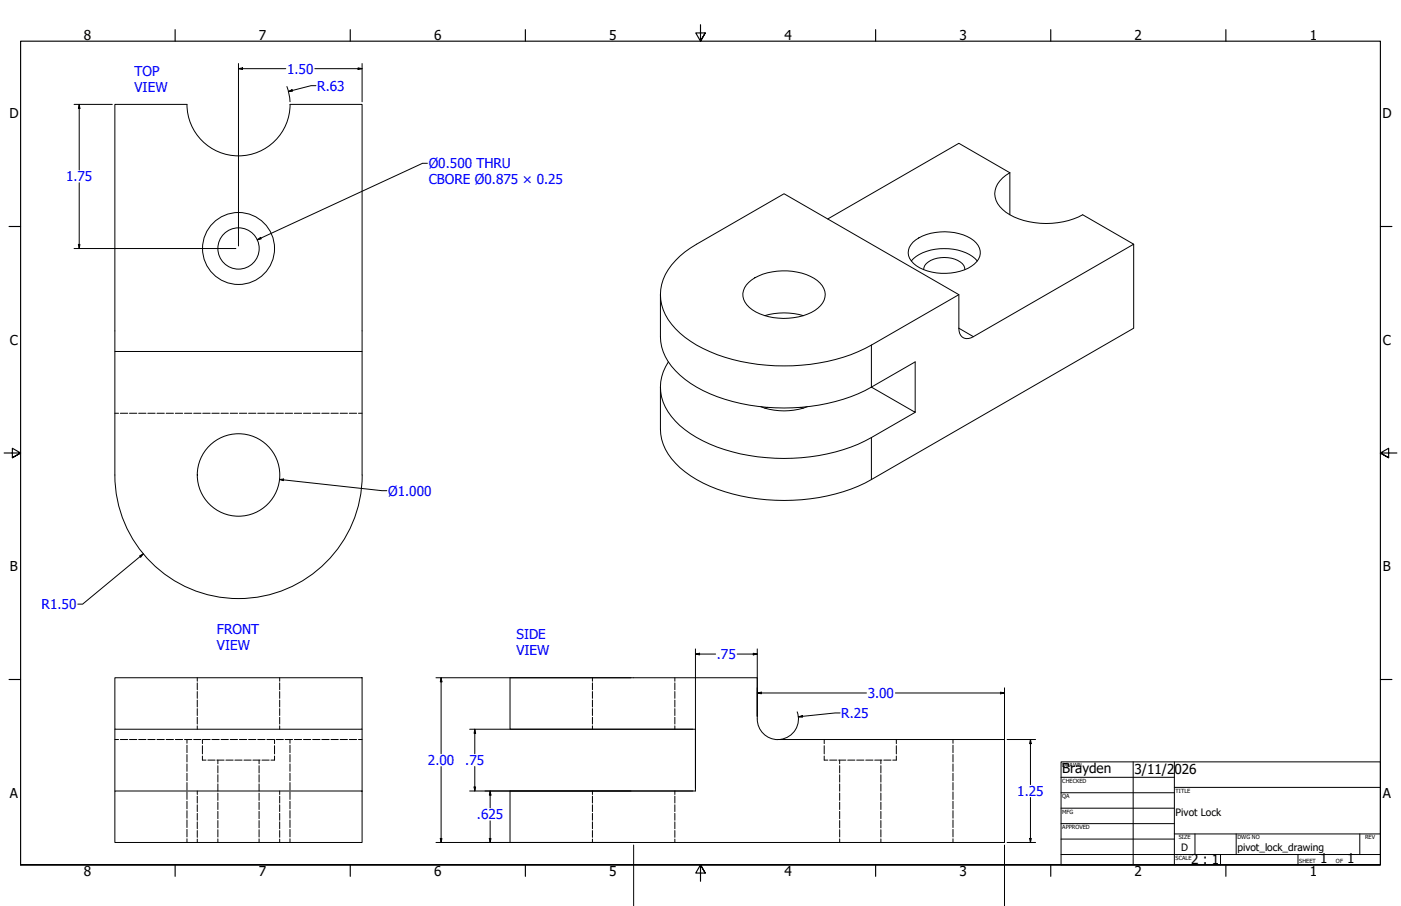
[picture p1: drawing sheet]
<svg xmlns="http://www.w3.org/2000/svg" width="864mm" height="559mm" viewBox="0 0 864 559" stroke-linecap="round" stroke-linejoin="round" font-family="sans-serif">
<!-- layer: Hidden (ANSI) -->
<g fill="none" stroke="#000" stroke-width=".62">
<path d="M71 255h2M74 255h5M80 255h4M85 255h5M91 255h5M97 255h4M102 255h5M108 255h5M114 255h4M119 255h5M125 255h5M131 255h4"/>
<path d="M136 255h5M142 255h4M148 255h4M153 255h5M159 255h4M165 255h4M170 255h5M176 255h4M181 255h5M187 255h5M193 255h4M198 255h5"/>
<path d="M204 255h5M210 255h4M215 255h5M221 255h2M122 418v2M172 418v2M365 418v2M416 418v2M122 421v4M122 427v4M122 432v4M122 437v4"/>
<path d="M172 421v4M172 427v4M172 432v4M172 437v4M365 421v4M365 427v4M365 432v4M365 437v4M416 421v4M416 427v4M416 432v4M416 437v4"/>
<path d="M71 456h2M74 456h5M80 456h4M85 456h5M91 456h5M97 456h4M102 456h5M108 456h5M114 456h4M115 456v2M115 460v4M119 456h5"/>
<path d="M122 442v5M122 448v2M125 456v3M125 460v5M125 456h5M131 456h4M136 456h5M142 456h4M148 456h4M153 456h5M159 456h4M165 456h4"/>
<path d="M169 456v3M169 460v5M170 456h5M172 442v5M172 448v2M176 456h4M179 456v2M179 460v4M181 456h5M187 456h5M193 456h4M198 456h5"/>
<path d="M204 456h5M210 456h4M215 456h5M221 456h2M365 442v5M365 448v2M416 442v5M416 448v2M508 456v3M508 460v5M553 456v3M553 460v5"/>
<path d="M587 456v2M587 460v4M115 465v5M115 471v5M115 477v5M125 466v3h2M128 469h5M134 469h4M134 469v2M134 472v5M134 478v4M139 469h5"/>
<path d="M145 469h4M150 469h5M156 469h4M160 469v2M160 472v5M160 478v4M161 469h5M169 466v3h-2M179 465v5M179 471v5M179 477v5M508 466v3h2"/>
<path d="M511 469h5M517 469h4M518 469v2M518 472v5M518 478v4M523 469h4M528 469h5M534 469h4M539 469h5M543 469v2M543 472v5M543 478v4"/>
<path d="M545 469h4M553 466v3h-3M587 465v5M587 471v5M587 477v5M115 483v4M115 488v5M115 494v5M115 500v5M122 488v2M122 491v4M122 496v5"/>
<path d="M134 483v5M134 489v5M134 495v4M160 483v5M160 489v5M160 495v4M172 488v2M172 491v4M172 496v5M179 483v4M179 488v5M179 494v5"/>
<path d="M179 500v5M365 488v2M365 491v4M365 496v5M416 488v2M416 491v4M416 496v5M518 483v5M518 489v5M518 495v4M543 483v5M543 489v5"/>
<path d="M543 495v4M587 483v4M587 488v5M587 494v5M587 500v5M115 506v4M115 512v4M115 517v3M122 502v4M122 507v4M122 512v4M122 518v2"/>
<path d="M134 500v5M134 506v5M134 512v4M134 517v3M160 500v5M160 506v5M160 512v4M160 517v3M172 502v4M172 507v4M172 512v4M172 518v2"/>
<path d="M179 506v4M179 512v4M179 517v3M365 502v4M365 507v4M365 512v4M365 518v2M416 502v4M416 507v4M416 512v4M416 518v2M518 500v5"/>
<path d="M518 506v5M518 512v4M518 517v3M543 500v5M543 506v5M543 512v4M543 517v3M587 506v4M587 512v4M587 517v3"/>
</g>
<!-- layer: Visible (ANSI) -->
<g fill="none" stroke="#000" stroke-width=".62">
<path d="M622 107a14 14 0 0 0-8 17 29 29 0 0 0 24 13 49 49 0 0 0 29-5l32 19-99 57a5 5 0 0 1-6 0 5 5 0 0 1-3-6v-20l-108-62-54 31a40 40 0 0 0-22 28 33 33 0 0 0 15 29 107 107 0 0 0 72 17 105 105 0 0 0 43-12l54-31M622 107l-31-19-81 47M622 107v25M563 149a32 32 0 0 1 39 1 9 9 0 0 1-3 14 33 33 0 0 1-36-2 8 8 0 0 1 0-13zM699 151v51l-162 94a119 119 0 0 1-108 0 40 40 0 0 1-22-28v-29M462 174a37 37 0 0 1 43 1 10 10 0 0 1-3 16 38 38 0 0 1-40-1 10 10 0 0 1 0-16zM562 161a30 30 0 0 1 31-6l5 2 4 4M569 166a10 10 0 0 1 11-7 15 15 0 0 1 14 5l1 2M407 182v26a36 36 0 0 0 19 28 116 116 0 0 0 84 13l15-4 12-6M471 195a42 42 0 0 1 24 0M71 217h152v76a76 76 0 0 1-76 76 76 76 0 0 1-76-76zM71 217v-153h44a32 32 0 0 0 32 32 32 32 0 0 0 32-32h44v153"/>
<path d="M412 223a28 28 0 0 0 4 37 87 87 0 0 0 56 22 115 115 0 0 0 65-12l27-16M537 239l27-16v31zM469 251a41 41 0 0 0 29 0M473 251l-2 1M493 251l2 1M71 418h152v32h-152zM71 450v38M223 450v38M479 456h140v64h-305v-32h115v-38h-115v-32h153v25a13 13 0 0 0 13 13M71 488h152v32h-152z"/>
<circle cx="147" cy="153" r="13"/>
<circle cx="147" cy="153" r="22"/>
<circle cx="147" cy="293" r="25"/>
</g>
<!-- layer: Visible Narrow (ANSI) -->
<path d="M537 213v26M591 202l9 6M537 270v26" fill="none" stroke="#000" stroke-width=".62"/>
<!-- layer: Border (ANSI) -->
<g fill="none" stroke="#000" stroke-width=".7">
<path d="M108 18v7M216 18v7M324 18v7M432 15v10l-3-5h6l-3 5 3-5M540 18v7M648 18v7M756 18v7M6 140h7M851 140h7M3 279h10l-5-3v6l5-3-5 3M861 279h-10l5-3v6l-5-3 5 3M6 419h7"/>
<path d="M851 419h7M13 533v-508h838v508h-838h838M108 533v8M216 533v8M324 533v8M435 538l-3-5 3 5h-6l3-5v11M540 533v8M648 533v8M756 533v8"/>
</g>
<!-- layer: Title (ANSI) -->
<g fill="none" stroke="#000" stroke-width=".62">
<path d="M654 470h197v63h-197zM654 479h70M698 470v63M724 470v63M654 489h70M654 498h70M724 486h127M654 508h70M654 518h70M724 514h127M737 514v13M762 514v13"/>
<path d="M838 514v13M654 527h197M752 527v6M800 527v6"/>
</g>
<!-- layer: Dimension (ANSI) -->
<g fill="none" stroke="#000" stroke-width=".62">
<path d="M147 39v113M223 39v24M147 42h2v1zM147 42h29M177 53l2 10M178 56l2-1v1zM194 42h29M195 53h-3l-14 3M221 42h2l-2 1zM46 64h23M49 64v3h-1zM49 64v41"/>
<path d="M49 113v40M263 101h-3l-101 47M46 153h99M48 151h1v2zM159 148l2-2v1zM172 296l3-1v1zM172 296l66 7M86 343l2-1-1 2zM88 342l-37 31h-3M269 418h120M272 418v3h-1zM272 418v47"/>
<path d="M429 403h2v1zM429 403h12M429 400v86M454 403h13M464 403h3l-3 1zM467 400v42M467 427h2v1zM467 427h67M491 439a13 13 0 0 1-10 17M518 440l-26 2M552 427h67M617 427h2l-2 1z"/>
<path d="M619 424v94M289 450h138M293 450v2h-1zM293 450v15M492 442l3-1v1zM621 456h17M635 456l1 3h-1zM635 456v28M272 473v47M293 473v15M289 488h138M292 485h1v3z"/>
<path d="M302 488l1 2h-1zM302 488v10M635 492v28M269 520h120M271 517h1v3zM302 517h1l-1 3zM302 506v14M621 520h17M635 517h1l-1 3zM391 521v38M619 521v38"/>
</g>
<g fill="#000">
<path d="M147 42h2v1zM178 56l2-1v1zM221 42h2l-2 1zM49 64v3h-1zM48 151h1v2zM159 148l2-2v1zM172 296l3-1v1zM86 343l2-1-1 2zM429 403h2v1zM464 403h3l-3 1zM272 418v3h-1zM467 427h2v1z"/>
<path d="M617 427h2l-2 1zM293 450v2h-1zM492 442l3-1v1zM635 456l1 3h-1zM292 485h1v3zM302 488l1 2h-1zM271 517h1v3zM302 517h1l-1 3zM635 517h1l-1 3z"/>
</g>
<g font-size="8.4">
<text x="52" y="24">8</text>
<text x="160" y="24">7</text>
<text x="268" y="24">6</text>
<text x="376" y="24">5</text>
<text x="483" y="24">4</text>
<text x="591" y="24">3</text>
<text x="699" y="24">2</text>
<text x="807" y="24">1</text>
<text x="6" y="73">D</text>
<text x="852" y="73">D</text>
<text x="6" y="213">C</text>
<text x="852" y="213">C</text>
<text x="6" y="352">B</text>
<text x="852" y="352">B</text>
<text x="655" y="477">Brayden</text>
<text x="699" y="477">3/11/2</text>
<text x="724" y="477">026</text>
<text x="6" y="492">A</text>
<text x="852" y="492">A</text>
<text x="734" y="533">2 : 1</text>
<text x="814" y="533">1</text>
<text x="830" y="533">1</text>
<text x="52" y="541">8</text>
<text x="160" y="541">7</text>
<text x="268" y="541">6</text>
<text x="376" y="541">5</text>
<text x="483" y="541">4</text>
<text x="591" y="541">3</text>
<text x="699" y="541">2</text>
<text x="807" y="541">1</text>
</g>
<g font-size="8.4" fill="#00f">
<text x="83" y="47">TOP</text>
<text x="177" y="45">1.50</text>
<text x="83" y="57">VIEW</text>
<text x="196" y="56">R.63</text>
<text x="264" y="104">Ø0.500 THRU</text>
<text x="41" y="112">1.75</text>
<text x="264" y="114">CBORE Ø0.875 × 0.25</text>
<text x="239" y="306">Ø1.000</text>
<text x="26" y="376">R1.50</text>
<text x="134" y="391">FRONT</text>
<text x="318" y="394">SIDE</text>
<text x="134" y="401">VIEW</text>
<text x="318" y="404">VIEW</text>
<text x="442" y="406">.75</text>
<text x="535" y="430">3.00</text>
<text x="519" y="443">R.25</text>
<text x="264" y="472">2.00</text>
<text x="287" y="472">.75</text>
<text x="627" y="491">1.25</text>
<text x="294" y="505">.625</text>
</g>
<g font-size="6.3">
<text x="725" y="503">Pivot Lock</text>
<text x="728" y="525">D</text>
<text x="763" y="525">pivot_lock_drawing</text>
</g>
<g font-size="3.5">
<text x="655" y="473">DRAWN</text>
<text x="655" y="483">CHECKED</text>
<text x="725" y="489">TITLE</text>
<text x="655" y="492">QA</text>
<text x="655" y="502">MFG</text>
<text x="655" y="511">APPROVED</text>
<text x="727" y="518">SIZE</text>
<text x="763" y="518">DWG NO</text>
<text x="841" y="518">REV</text>
<text x="725" y="530">SCALE</text>
<text x="801" y="533">SHEET</text>
<text x="824" y="533">OF</text>
</g>
</svg>
